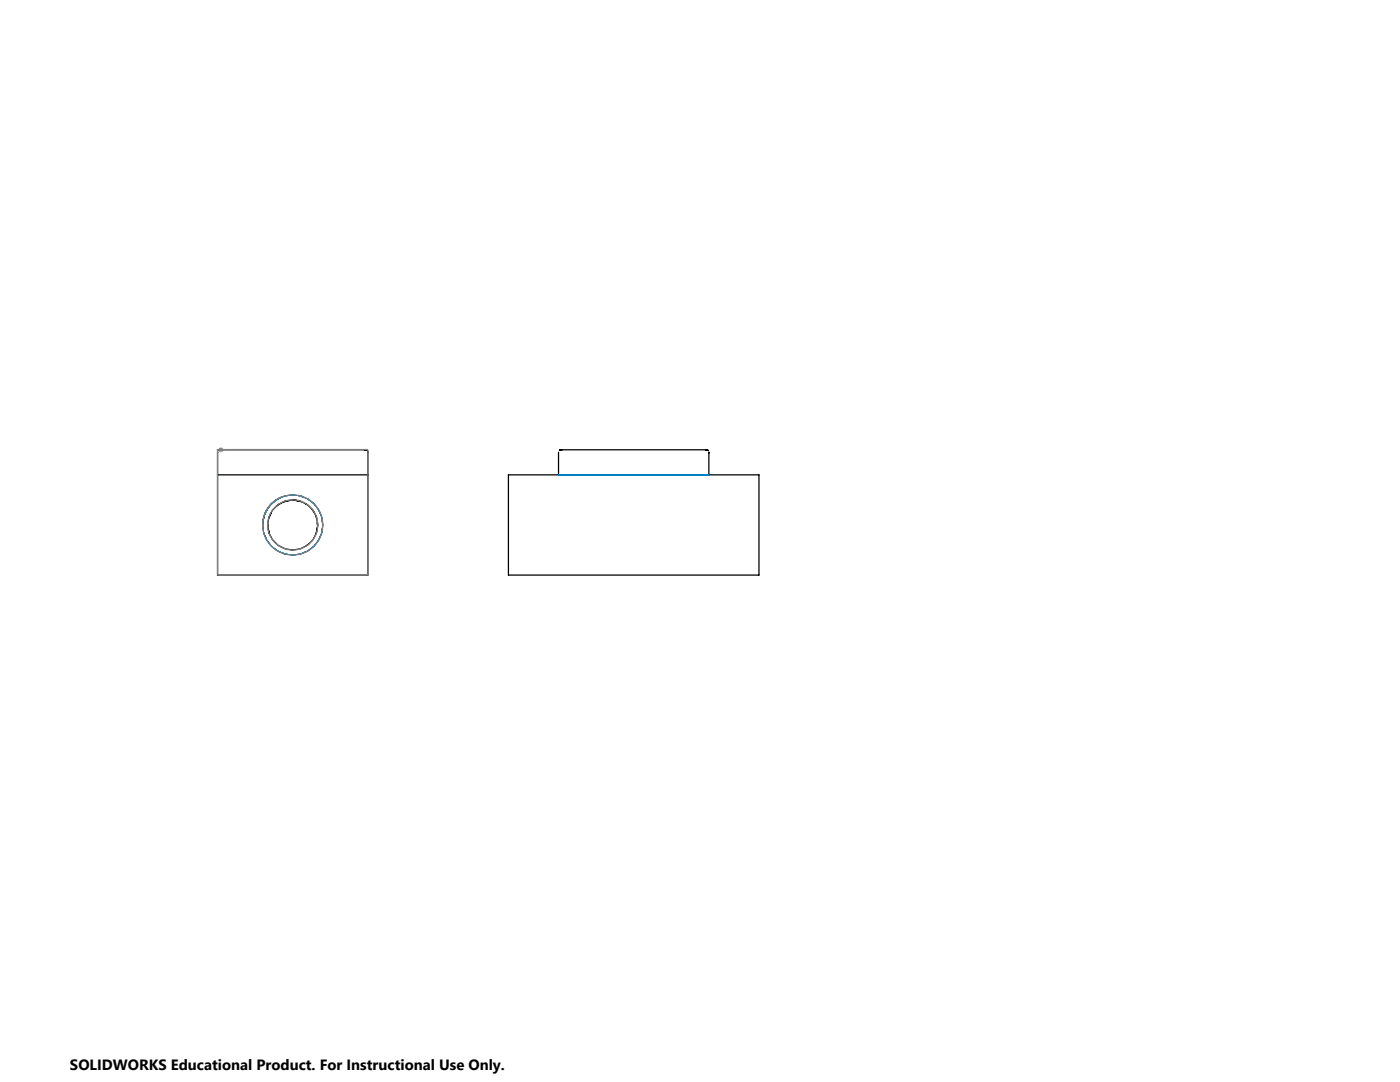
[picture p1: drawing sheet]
<svg xmlns="http://www.w3.org/2000/svg" width="279mm" height="216mm" viewBox="0 0 279 216" stroke-linecap="round" stroke-linejoin="round" font-family="sans-serif">
<g fill="none" stroke="#000" stroke-width=".25">
<path d="M43.4 90.3v4.5M43.4 94.8v20h30v-20M43.4 94.8h30M43.4 90.3v.1M43.4 90.2v.1M43.7 89.8l-.1 .1M43.8 89.8h.1M56.6 99.1h.1M57.8 99.8l-1.3 .4M58.3 98.8h-.2M58.5 99.8h.2h-.2M58.6 99.8l.6 .1"/>
<path d="M58.8 99.8l.6 .1M59.1 99.9l1.1 .2M60 99l.3 .1M60.2 99.1h.1M72.7 89.8h.1M72.9 89.8h.2M73 89.8h.1M73.1 89.8h.1M73.2 89.8h.1M73.2 89.8l.1 .1M73.2 89.8l-29.6 .1M73.4 90.1v.1"/>
<path d="M73.4 90.1v4.7M111.5 90.3v4.5h-10v20h50v-20h-10v-4.5v.1M111.8 89.8h.1M111.9 89.8h-.1M112.1 89.8h-.3M140.8 89.8h.1M141 89.8h.1M141.1 89.8h.1M141.2 89.8h.1M141.2 89.8h-29.2l-.4 .1M141.2 89.8l.1 .1M141.5 90.3v.1"/>
<path d="M52.5 104.5l-.1 .1M52.6 103.6l-.1 .1a5.9 5.9 0 0 1 3.7-4.5 5.8 5.8 0 0 0-3.7 4.5M52.7 106.4v.1M52.9 102.5l-.1 .2M53.5 104.7v.3M53.5 105.6l.2 .6M53.6 106l.1 .4M53.7 106.3h.1M54.1 102.3l-.4 1.1M55.9 100.5l-.7 .5M56.2 100.3v.1M56.4 110.4l.3 .1"/>
<path d="M56.8 100l-.2 .2M58.4 109.7h-.1M60.9 100.5l.4 .2M61.6 108.6l-.5 .3M62.2 101.6l.4 .5M63 102.9l.2 .5M63.3 104.2l.1 .7M63.3 105.2l-.2 1.2M63.4 104.3v.5M63.7 102l.1 .2M64.4 104.3v.1"/>
<circle cx="58.4" cy="104.8" r="5"/>
</g>
<g fill="none" stroke="#0080c0" stroke-width=".2">
<path d="M43.4 94.8h.1M73.4 94.8h.1M111.5 94.8h30M111.5 94.8h.1M141.5 94.8h.1"/>
<circle cx="58.4" cy="104.8" r="6"/>
</g>
<path d="M43.6 89.8h1M43.7 89.4l.7 .7M44.1 89.3v1M44.4 89.4l-.7 .7" fill="none" stroke="#808080" stroke-width=".2"/>
<g fill="none" stroke="#808080" stroke-width=".25">
<path d="M43.2 89.8h1.7M43.4 89.7h30v25.1h-30z"/>
<circle cx="58.4" cy="104.8" r="5"/>
<circle cx="58.4" cy="104.8" r="6"/>
</g>
<text font-size="3" x="14" y="213.5">SOLIDWORKS Educational Product. For Instructional Use Only.</text>
</svg>
